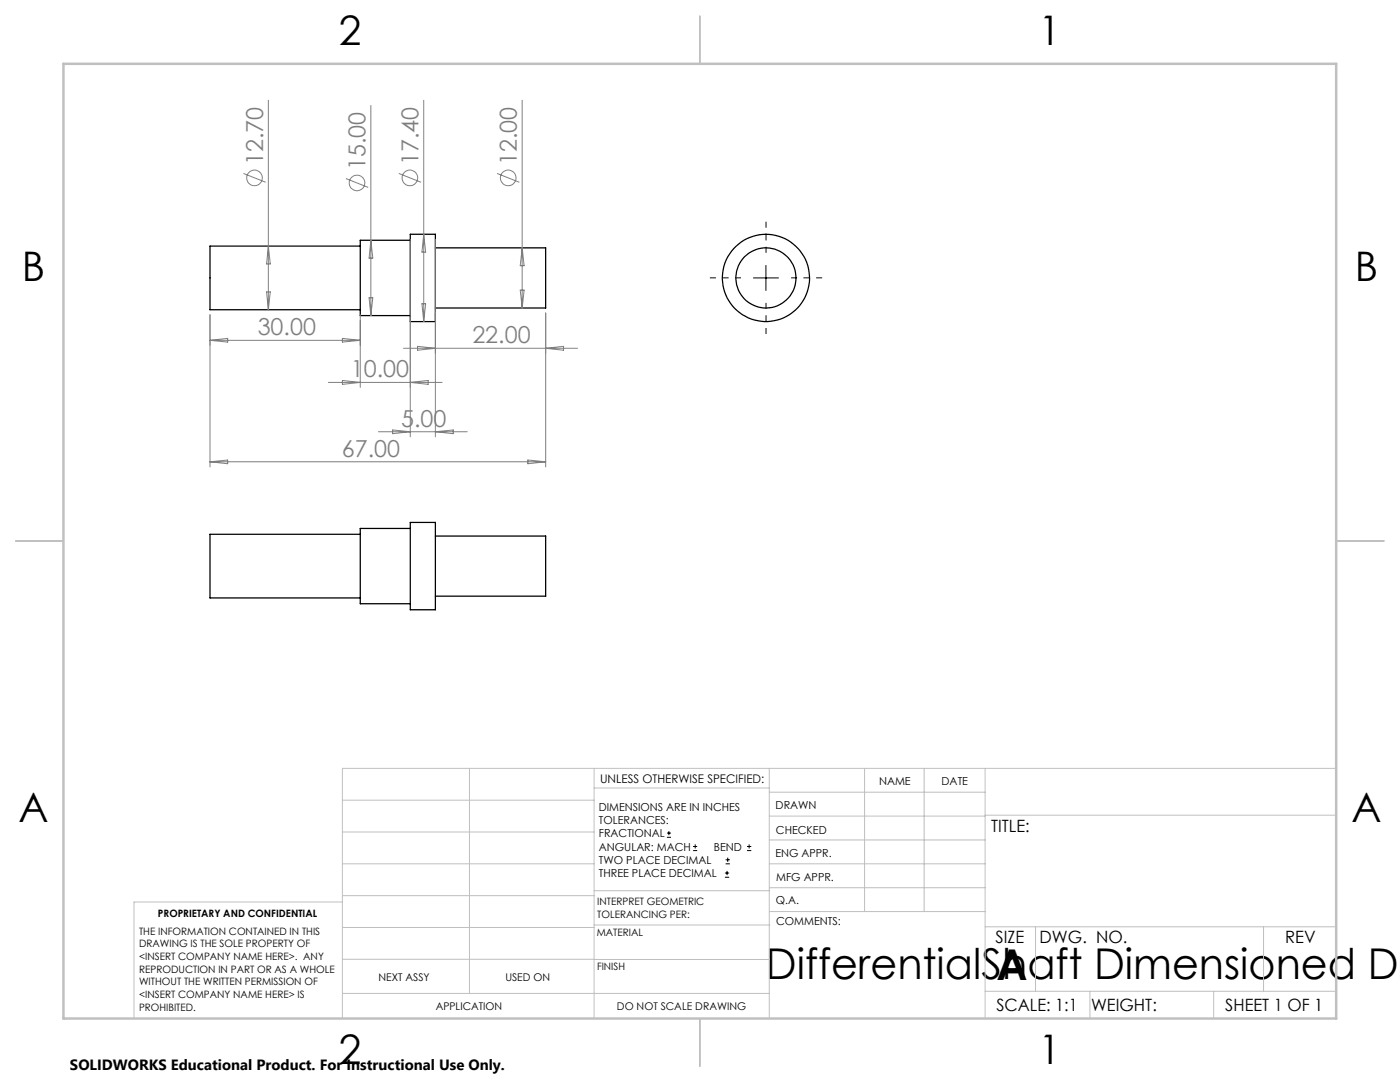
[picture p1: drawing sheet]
<svg xmlns="http://www.w3.org/2000/svg" width="279mm" height="216mm" viewBox="0 0 279 216" stroke-linecap="round" stroke-linejoin="round" font-family="sans-serif">
<g fill="none" stroke="#000" stroke-width=".25">
<path d="M71.9 49.1h-30v12.7h30M81.9 46.7h5v17.5h-5zM81.9 47.9h-10v15.1h10M86.9 49.5h22v12h-22M71.9 106.6h-30v12.7h30M81.9 104.2h5v17.5h-5zM81.9 105.4h-10v15.1h10M86.9 107h22v12h-22"/>
<circle cx="152.9" cy="55.4" r="8.7"/>
<circle cx="152.9" cy="55.5" r="6"/>
</g>
<g fill="none" stroke="#808080" stroke-width=".2">
<path d="M48.6 34.6l4.4 1.8M53.6 20v41.8M69 35.6l4.5 1.8M74 21v42M79.6 34.6l4.4 1.8M84.6 20v44.2M99.2 34.6l4.4 1.8M104.2 20v41.5M53.2 58.2h.7l-.3 3.6zM53.6 49.1l.3 3.6h-.7zM73.7 59.4h.7l-.4 3.6zM74 47.9l.4 3.6h-.7z"/>
<path d="M81.9 47.8v39.4M84.6 46.7l.3 3.6h-.7zM86.9 47.8v39.4M103.8 57.9h.8l-.4 3.6zM104.2 49.5l.4 3.5h-.8zM41.9 62.8v30.4M41.9 67.9l3.5-.4v.8zM41.9 67.9h30M65.5 76.3h22.7M68.3 75.9l3.6 .4-3.6 .4zM68.3 67.5l3.6 .4-3.6 .4zM71.9 62.8v14.5"/>
<path d="M80.5 69.5h34.8M81.9 76.3l3.5-.4v.8zM83.3 69.1l3.6 .4-3.6 .4zM84.2 60.6h.7l-.3 3.6zM108.9 62.4v30.8M108.9 69.5l3.6-.4v.8zM41.9 92.1h67M41.9 92.1l3.5-.3v.7zM75.5 86.1h17.7M78.4 85.8l3.5 .3-3.5 .4zM86.9 86.1l3.6-.3v.7zM105.3 91.8l3.6 .3-3.6 .4z"/>
<circle cx="50.8" cy="35.5" r="1.55"/>
<circle cx="71.3" cy="36.5" r="1.55"/>
<circle cx="81.8" cy="35.5" r="1.55"/>
<circle cx="101.4" cy="35.5" r="1.55"/>
</g>
<g fill="none" stroke="#000" stroke-width=".2">
<path d="M150.4 55.5h5M152.9 53v5M133.1 167.1h.8M133.1 166.2h.8M133.5 165.8v.9M138.3 169.7h.8M138.3 168.9h.8M138.7 168.5v.8M144.7 175h.8M144.7 174.2h.8M144.8 172.4h.9M144.8 171.6h.9"/>
<path d="M145.1 173.8v.8M145.2 171.1v.9M149.1 169.7h.8M149.1 168.9h.8M149.5 168.5v.8"/>
</g>
<path d="M147.9 55.4h-6.2M152.9 50.4v-6.2M157.9 55.4h6.2M152.9 60.4v6.2" fill="none" stroke="#000" stroke-width=".2" stroke-dasharray="15.2 1.3 1.3 1.3" stroke-dashoffset="14" stroke-linecap="butt"/>
<g fill="none" stroke="#c0c0c0" stroke-width=".2">
<path d="M68.3 159.7h50.3M93.7 153.3v44.9M118.6 153.3v49.9M118.6 157.2h34.9M153.5 153.3v49.9M153.5 158.1h43.1M172.5 153.3v28.6M184.4 153.3v28.6M196.6 153.3v49.9M266.7 153.3h-198.4v49.9M68.3 178.7h50.3M68.3 172.4h50.3"/>
<path d="M68.3 166h50.3M68.3 180h-41.6v23.2M118.6 177.7h35M153.5 167.6h43.1M153.5 162.8h43.1M153.5 172.4h43.1M153.5 177.1h43.1M196.6 162.7h70.1M68.3 198.2h85.2M68.3 191.4l85.2 .1M68.3 185.1h50.3M118.6 184.6h35"/>
<path d="M153.6 181.9h43M196.6 197.8h70.1M196.6 184.9h70.1M206.7 184.9v12.9M217.5 197.8v5.4M242.2 197.8v5.4M252.2 184.9v12.9"/>
</g>
<path d="M139.7 3.2v9.5M3.1 107.9h9.6M266.7 107.9h9.5M139.7 203.2v9.6" fill="none" stroke="#c0c0c0" stroke-width=".25"/>
<path d="M12.7 12.7h254v190.5h-254z" fill="none" stroke="#c0c0c0" stroke-width=".5"/>
<g font-size="8.5">
<text x="152.9" y="195.4">DifferentialShaft Dimensioned Dr</text>
<text x="198.9" y="195.5">A</text>
</g>
<g font-size="8.1">
<text x="67.6" y="8.9">2</text>
<text x="207.3" y="8.9">1</text>
<text x="4.4" y="56.2">B</text>
<text x="270.4" y="56.2">B</text>
<text x="3.7" y="164.1">A</text>
<text x="269.7" y="164.1">A</text>
<text x="67.6" y="212.4">2</text>
<text x="207.3" y="212.4">1</text>
</g>
<g font-size="4.7" fill="#808080">
<text x="52.5" y="32.9" transform="rotate(-90 52.5 32.9)">12.70</text>
<text x="73" y="33.9" transform="rotate(-90 73 33.9)">15.00</text>
<text x="83.5" y="32.9" transform="rotate(-90 83.5 32.9)">17.40</text>
<text x="103.2" y="32.9" transform="rotate(-90 103.2 32.9)">12.00</text>
<text x="51.4" y="66.9">30.00</text>
<text x="94.3" y="68.5">22.00</text>
<text x="70" y="75.3">10.00</text>
<text x="80.1" y="85.1">5.00</text>
<text x="68.2" y="91.1">67.00</text>
</g>
<g font-size="3.4">
<text x="197.8" y="166">TITLE:</text>
<text x="198.7" y="188.1">SIZE</text>
<text x="207.5" y="188.1">DWG. NO.</text>
<text x="256.5" y="188.2">REV</text>
<text x="198.8" y="201.7">SCALE: 1:1</text>
<text x="217.7" y="201.8">WEIGHT:</text>
<text x="244.5" y="201.7">SHEET 1 OF 1</text>
</g>
<text font-size="3" x="14" y="213.5">SOLIDWORKS Educational Product. For Instructional Use Only.</text>
<text font-size="2.4" x="119.8" y="156.2">UNLESS OTHERWISE SPECIFIED:</text>
<g font-size="2.2">
<text x="119.5" y="161.8">DIMENSIONS ARE IN INCHES</text>
<text x="154.8" y="161.4">DRAWN</text>
<text x="175.4" y="156.6">NAME</text>
<text x="187.9" y="156.7">DATE</text>
<text x="119.5" y="164.4">TOLERANCES:</text>
<text x="119.5" y="167.1">FRACTIONAL</text>
<text x="154.9" y="166.3">CHECKED</text>
<text x="119.5" y="169.7">ANGULAR: MACH</text>
<text x="119.5" y="172.4">TWO PLACE DECIMAL</text>
<text x="142.5" y="169.7">BEND</text>
<text x="154.8" y="171">ENG APPR.</text>
<text x="119.5" y="175">THREE PLACE DECIMAL</text>
<text x="154.9" y="175.7">MFG APPR.</text>
<text x="154.9" y="180.4">Q.A.</text>
<text x="154.9" y="184.6">COMMENTS:</text>
</g>
<g font-size="2.1">
<text x="75.5" y="195.7">NEXT ASSY</text>
<text x="100.9" y="195.7">USED ON</text>
<text x="86.9" y="201.5">APPLICATION</text>
<text x="123.1" y="201.6">DO NOT SCALE DRAWING</text>
</g>
<g font-size="2">
<text x="31.5" y="182.9">PROPRIETARY AND CONFIDENTIAL</text>
<text x="119.2" y="180.6">INTERPRET GEOMETRIC</text>
<text x="119.2" y="183.1">TOLERANCING PER:</text>
<text x="27.8" y="186.5">THE INFORMATION CONTAINED IN THIS</text>
<text x="27.8" y="189">DRAWING IS THE SOLE PROPERTY OF</text>
<text x="27.8" y="191.6">&lt;INSERT COMPANY NAME HERE&gt;. ANY</text>
<text x="119.1" y="186.7">MATERIAL</text>
<text x="27.8" y="194.1">REPRODUCTION IN PART OR AS A WHOLE</text>
<text x="27.8" y="196.6">WITHOUT THE WRITTEN PERMISSION OF</text>
<text x="119.1" y="193.5">FINISH</text>
<text x="27.8" y="199.1">&lt;INSERT COMPANY NAME HERE&gt; IS</text>
<text x="27.8" y="201.7">PROHIBITED.</text>
</g>
</svg>
